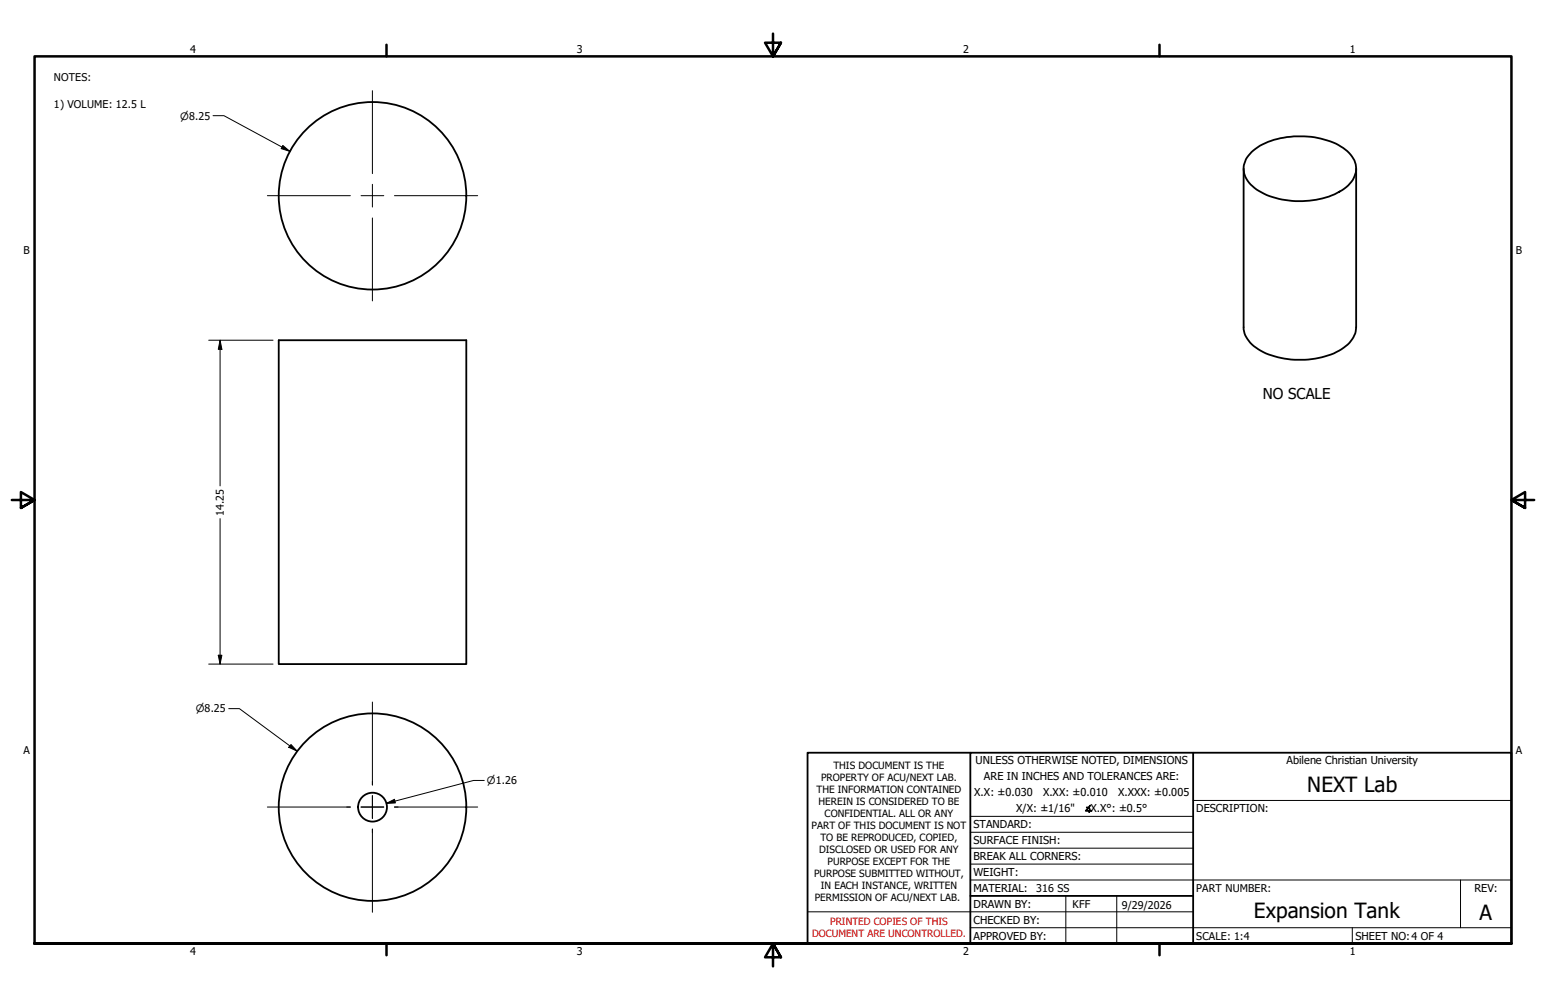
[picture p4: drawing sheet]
<svg xmlns="http://www.w3.org/2000/svg" width="432mm" height="279mm" viewBox="0 0 432 279" stroke-linecap="round" stroke-linejoin="round" font-family="sans-serif">
<!-- layer: Visible (ANSI) -->
<g fill="none" stroke="#000" stroke-width=".51">
<path d="M347.3 47.1v44.3a8.5 8.5 0 0 0 5.5 7 24.8 24.8 0 0 0 21.8-.8 7.7 7.7 0 0 0 4.2-6.2v-44.3M349.6 42.5a20.4 20.4 0 0 1 14.7-4.4 18.3 18.3 0 0 1 13 5.1 6 6 0 0 1-1.3 9.1 22.8 22.8 0 0 1-17 3.6 15.9 15.9 0 0 1-10.5-5.4 5.8 5.8 0 0 1 1.1-8zM77.9 95.1h52.3v90.4h-52.3z"/>
<circle cx="104" cy="54.7" r="26.2"/>
<circle cx="104" cy="225.5" r="26.2"/>
<circle cx="104" cy="225.5" r="4"/>
</g>
<!-- layer: Border (ANSI) -->
<path d="M107.9 12.5v3.2M215.9 9.4v6.3l-2.2-3.8h4.4l-2.2 3.8 2.2-3.8M323.8 12.5v3.2M3.3 139.7h6.4l-3.9-2.2v4.4l3.9-2.2-3.9 2.2M428.5 139.7h-6.4l3.9-2.2v4.4l-3.9-2.2 3.9 2.2M9.7 263.7v-248h412.4v248h-412.4h412.4M107.9 263.7v3.2M218.1 267.5l-2.2-3.8 2.2 3.8h-4.4l2.2-3.8v6.3M323.8 263.7v3.2" fill="none" stroke="#000" stroke-width=".7"/>
<!-- layer: Title (ANSI) -->
<path d="M271 228.1h62.2M271 232.5h62.2M271 237h62.2M333.2 223.6h88.9M225.6 254.8h107.6M271 245.9h151.1M271 259.2h151.1M271 241.4h62.2M297.7 250.3v13.4M311.9 250.3v13.4M377.7 259.2v4.5M407.9 245.9v13.3" fill="none" stroke="#000" stroke-width=".28"/>
<path d="M271 210.3h-45.4v53.4h45.4M333.2 210.3h-62.2v53.4h62.2M333.2 210.3h88.9v53.4h-88.9zM271 250.3h62.2" fill="none" stroke="#000" stroke-width=".51"/>
<!-- layer: Dimension (ANSI) -->
<path d="M59.5 32.3h3l18.5 10M79 40.6l2 1.7-2.5-.8zM58.3 95.1h18M61.5 95.1l.5 2.5h-1zM61.5 95.1v40.7M61.5 144.9v40.6M58.3 185.5h18M61 183.1h1l-.5 2.4zM63.9 198h3l16.1 11.9M81.3 208l1.7 1.9-2.4-1.1zM135.3 218.1h-3l-24.4 6.4M107.9 224.5l2.3-1.2 .2 1z" fill="none" stroke="#000" stroke-width=".28"/>
<path d="M79 40.6l2 1.7-2.5-.8zM61.5 95.1l.5 2.5h-1zM61 183.1h1l-.5 2.4zM81.3 208l1.7 1.9-2.4-1.1zM107.9 224.5l2.3-1.2 .2 1z" fill="#000"/>
<!-- layer: Center Mark (ANSI) -->
<path d="M104 25.3v23.2M74.7 54.7h23.2M100.8 54.7h6.4M104 51.5v6.3M110.2 54.7h23.2M104 60.9v23.2M104 196.2v23.1M74.7 225.5h23.2M100.8 225.5h6.4M104 222.3v6.4M104 231.6v23.3M110.2 225.5h23.2" fill="none" stroke="#000" stroke-width=".28"/>
<g font-size="5.8">
<text x="365.1" y="221.4">NEXT Lab</text>
<text x="350.2" y="256.4">Expansion Tank</text>
<text x="413.3" y="256.9">A</text>
</g>
<text font-size="4.2" x="352.7" y="111.4">NO SCALE</text>
<g font-size="3">
<text x="53.1" y="14.7">4</text>
<text x="161.1" y="14.7">3</text>
<text x="269" y="14.7">2</text>
<text x="377" y="14.7">1</text>
<text x="15" y="22.7">NOTES:</text>
<text x="15" y="30">1) VOLUME: 12.5 L</text>
<text x="6.6" y="70.9">B</text>
<text x="423.4" y="70.9">B</text>
<text x="62.5" y="144.1" transform="rotate(-90 62.5 144.1)">14.25</text>
<text x="6.6" y="210.6">A</text>
<text x="272.5" y="213.4">UNLESS OTHERWISE NOTED, DIMENSIONS</text>
<text x="359.3" y="213.4">Abilene Christian University</text>
<text x="423.4" y="210.6">A</text>
<text x="274.8" y="218.1">ARE IN INCHES AND TOLERANCES ARE:</text>
<text x="272.1" y="222.5">X.X: ±0.030</text>
<text x="283.8" y="226.8">X/X: ±1/16&quot;</text>
<text x="291.3" y="222.5">X.XX: ±0.010</text>
<text x="303" y="226.8">∡X.X°: ±0.5°</text>
<text x="312.3" y="222.5">X.XXX: ±0.005</text>
<text x="334.1" y="226.9">DESCRIPTION:</text>
<text x="271.9" y="231.4">STANDARD:</text>
<text x="271.9" y="235.8">SURFACE FINISH:</text>
<text x="271.9" y="244.7">WEIGHT:</text>
<text x="271.9" y="240.3">BREAK ALL CORNERS:</text>
<text x="271.9" y="249.2">MATERIAL:</text>
<text x="289.4" y="249.1">316 SS</text>
<text x="334.1" y="249.2">PART NUMBER:</text>
<text x="411.8" y="249.2">REV:</text>
<text x="271.9" y="253.6">DRAWN BY:</text>
<text x="299.6" y="253.7">KFF</text>
<text x="313.3" y="254.1">9/29/2026</text>
<text x="271.9" y="262.5">APPROVED BY:</text>
<text x="271.9" y="258.1">CHECKED BY:</text>
<text x="334.1" y="262.5">SCALE: 1:4</text>
<text x="378.6" y="262.5">SHEET NO:4 OF 4</text>
<text x="53.1" y="266.9">4</text>
<text x="161.1" y="266.9">3</text>
<text x="269" y="266.9">2</text>
<text x="377" y="266.9">1</text>
</g>
<g font-size="2.9">
<text x="50.4" y="33.4">⌀8.25</text>
<text x="54.7" y="199">⌀8.25</text>
<text x="136" y="219.1">⌀1.26</text>
</g>
<g font-size="2.8">
<text x="232.8" y="214.9">THIS DOCUMENT IS THE</text>
<text x="228" y="221.6">THE INFORMATION CONTAINED</text>
<text x="229.4" y="218.3">PROPERTY OF ACU/NEXT LAB.</text>
<text x="228.6" y="225">HEREIN IS CONSIDERED TO BE</text>
<text x="226.7" y="231.7">PART OF THIS DOCUMENT IS NOT</text>
<text x="230.3" y="228.3">CONFIDENTIAL. ALL OR ANY</text>
<text x="228.8" y="238.4">DISCLOSED OR USED FOR ANY</text>
<text x="229.2" y="235">TO BE REPRODUCED, COPIED,</text>
<text x="227.4" y="245">PURPOSE SUBMITTED WITHOUT,</text>
<text x="231.1" y="241.7">PURPOSE EXCEPT FOR THE</text>
<text x="227.6" y="251.8">PERMISSION OF ACU/NEXT LAB.</text>
<text x="229.2" y="248.4">IN EACH INSTANCE, WRITTEN</text>
</g>
<g font-size="2.8" fill="#f00">
<text x="226.8" y="261.9">DOCUMENT ARE UNCONTROLLED.</text>
<text x="231.9" y="258.6">PRINTED COPIES OF THIS</text>
</g>
</svg>
